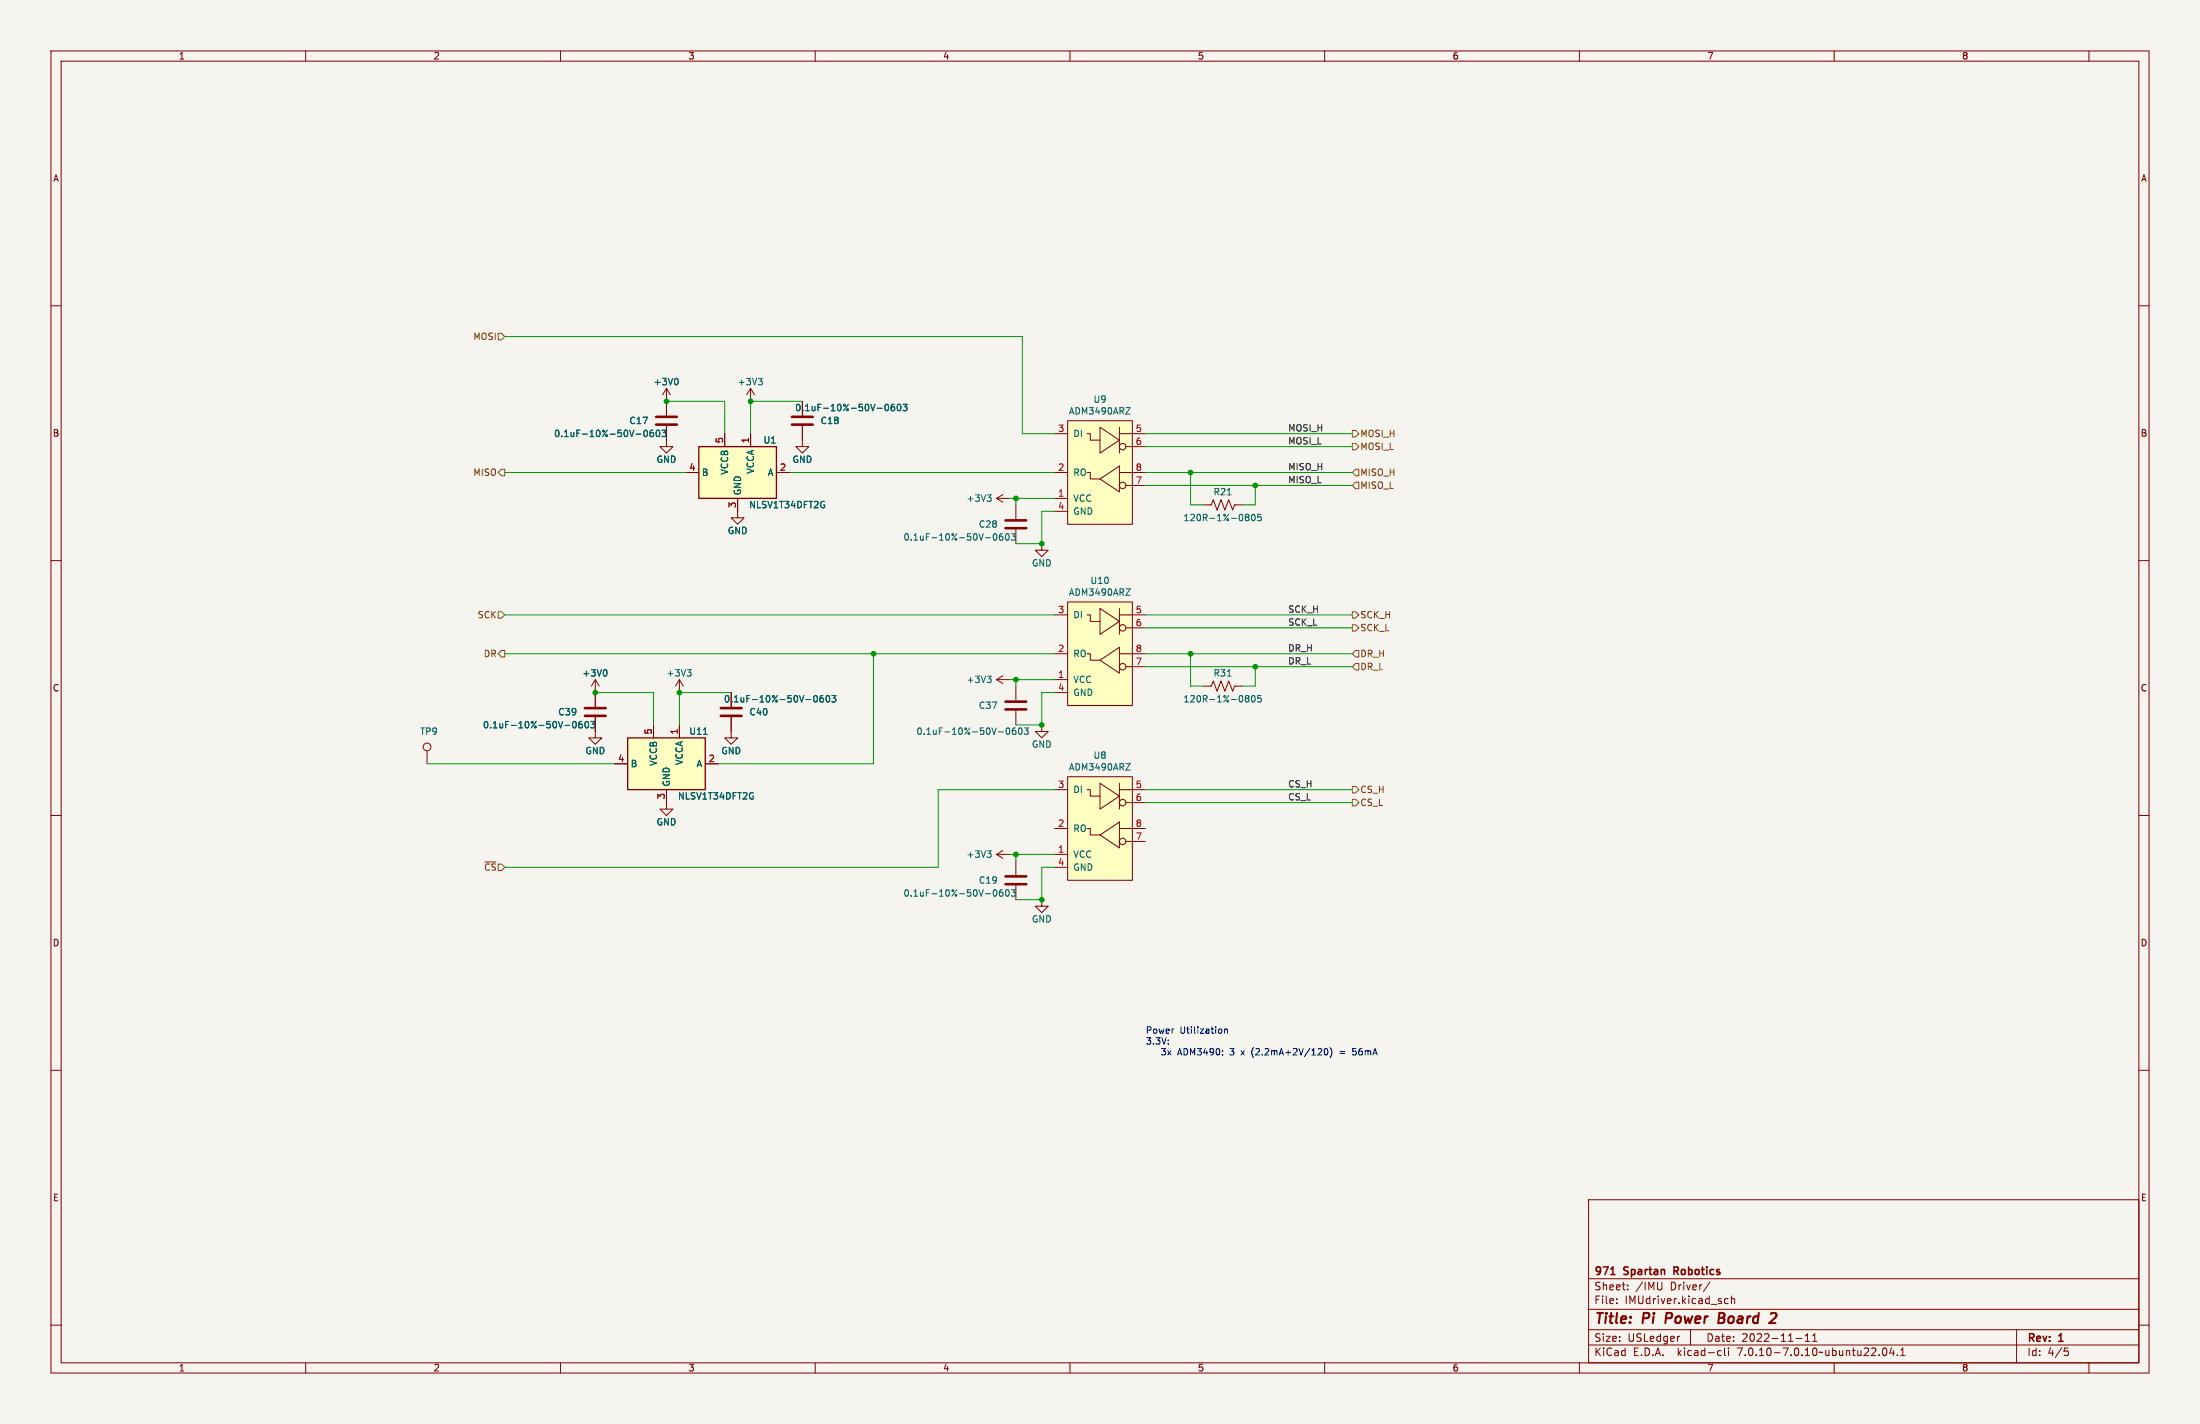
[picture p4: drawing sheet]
(kicad_sch (version 20230121) (generator eeschema)

 (paper "USLedger")

 (title_block
  (title "Pi Power Board 2")
  (date "2022-11-11")
  (rev "1")
  (company "971 Spartan Robotics"))

 (lib_symbols
  (symbol "Connector:TestPoint" (pin_numbers hide) (pin_names (offset 0.762) hide) (in_bom yes) (on_board yes)
   (property "Reference" "TP" (at 0 6.858 0) (effects (font (size 1.27 1.27))))
   (property "Value" "TestPoint" (at 0 5.08 0) (effects (font (size 1.27 1.27))))
   (property "Footprint" "" (at 5.08 0 0) (effects (font (size 1.27 1.27)) hide))
   (property "Datasheet" "~" (at 5.08 0 0) (effects (font (size 1.27 1.27)) hide))
   (symbol "TestPoint_0_1"
    (circle (center 0 3.302) (radius 0.762) (stroke (width 0) (type default)) (fill (type none))))
   (symbol "TestPoint_1_1"
    (pin passive line (at 0 0 90) (length 2.54) (name "1" (effects (font (size 1.27 1.27)))) (number "1" (effects (font (size 1.27 1.27)))))))
  (symbol "Device:C" (pin_numbers hide) (pin_names (offset 0.254)) (in_bom yes) (on_board yes)
   (property "Reference" "C" (at 0.635 2.54 0) (effects (font (size 1.27 1.27)) (justify left)))
   (property "Value" "C" (at 0.635 -2.54 0) (effects (font (size 1.27 1.27)) (justify left)))
   (property "Footprint" "" (at 0.9652 -3.81 0) (effects (font (size 1.27 1.27)) hide))
   (property "Datasheet" "~" (at 0 0 0) (effects (font (size 1.27 1.27)) hide))
   (symbol "C_0_1"
    (polyline (pts (xy -2.032 -0.762) (xy 2.032 -0.762)) (stroke (width 0.508) (type default)) (fill (type none)))
    (polyline (pts (xy -2.032 0.762) (xy 2.032 0.762)) (stroke (width 0.508) (type default)) (fill (type none))))
   (symbol "C_1_1"
    (pin passive line (at 0 3.81 270) (length 2.794) (name "~" (effects (font (size 1.27 1.27)))) (number "1" (effects (font (size 1.27 1.27)))))
    (pin passive line (at 0 -3.81 90) (length 2.794) (name "~" (effects (font (size 1.27 1.27)))) (number "2" (effects (font (size 1.27 1.27)))))))
  (symbol "Device:R_US" (pin_numbers hide) (pin_names (offset 0)) (in_bom yes) (on_board yes)
   (property "Reference" "R" (at 2.54 0 90) (effects (font (size 1.27 1.27))))
   (property "Value" "R_US" (at -2.54 0 90) (effects (font (size 1.27 1.27))))
   (property "Footprint" "" (at 1.016 -0.254 90) (effects (font (size 1.27 1.27)) hide))
   (property "Datasheet" "~" (at 0 0 0) (effects (font (size 1.27 1.27)) hide))
   (symbol "R_US_0_1"
    (polyline (pts (xy 0 -2.286) (xy 0 -2.54)) (stroke (width 0) (type default)) (fill (type none)))
    (polyline (pts (xy 0 2.286) (xy 0 2.54)) (stroke (width 0) (type default)) (fill (type none)))
    (polyline (pts (xy 0 -0.762) (xy 1.016 -1.143) (xy 0 -1.524) (xy -1.016 -1.905) (xy 0 -2.286)) (stroke (width 0) (type default)) (fill (type none)))
    (polyline (pts (xy 0 0.762) (xy 1.016 0.381) (xy 0 0) (xy -1.016 -0.381) (xy 0 -0.762)) (stroke (width 0) (type default)) (fill (type none)))
    (polyline (pts (xy 0 2.286) (xy 1.016 1.905) (xy 0 1.524) (xy -1.016 1.143) (xy 0 0.762)) (stroke (width 0) (type default)) (fill (type none))))
   (symbol "R_US_1_1"
    (pin passive line (at 0 3.81 270) (length 1.27) (name "~" (effects (font (size 1.27 1.27)))) (number "1" (effects (font (size 1.27 1.27)))))
    (pin passive line (at 0 -3.81 90) (length 1.27) (name "~" (effects (font (size 1.27 1.27)))) (number "2" (effects (font (size 1.27 1.27)))))))
  (symbol "Logic_LevelTranslator:SN74AUP1T34DCK" (in_bom yes) (on_board yes)
   (property "Reference" "U" (at -6.35 6.35 0) (effects (font (size 1.27 1.27))))
   (property "Value" "SN74AUP1T34DCK" (at 11.43 6.35 0) (effects (font (size 1.27 1.27))))
   (property "Footprint" "Package_TO_SOT_SMD:SOT-353_SC-70-5" (at 0 -17.78 0) (effects (font (size 1.27 1.27)) hide))
   (property "Datasheet" "http://www.ti.com/lit/ds/symlink/sn74aup1t34.pdf" (at 0 -15.24 0) (effects (font (size 1.27 1.27)) hide))
   (symbol "SN74AUP1T34DCK_0_1"
    (rectangle (start -7.62 -5.08) (end 7.62 5.08) (stroke (width 0.254) (type default)) (fill (type background)))
    (pin power_in line (at -2.54 7.62 270) (length 2.54) (name "VCCA" (effects (font (size 1.27 1.27)))) (number "1" (effects (font (size 1.27 1.27)))))
    (pin input line (at -10.16 0 0) (length 2.54) (name "A" (effects (font (size 1.27 1.27)))) (number "2" (effects (font (size 1.27 1.27)))))
    (pin power_in line (at 0 -7.62 90) (length 2.54) (name "GND" (effects (font (size 1.27 1.27)))) (number "3" (effects (font (size 1.27 1.27)))))
    (pin output line (at 10.16 0 180) (length 2.54) (name "B" (effects (font (size 1.27 1.27)))) (number "4" (effects (font (size 1.27 1.27)))))
    (pin power_in line (at 2.54 7.62 270) (length 2.54) (name "VCCB" (effects (font (size 1.27 1.27)))) (number "5" (effects (font (size 1.27 1.27)))))))
  (symbol "RspPiPicoIMU:ADM3490ARZ" (pin_names (offset 1.016)) (in_bom yes) (on_board yes)
   (property "Reference" "U" (at 1.27 1.27 0) (effects (font (size 1.27 1.27))))
   (property "Value" "ADM3490ARZ" (at 6.35 -21.59 0) (effects (font (size 1.27 1.27))))
   (property "Footprint" "" (at 0 0 0) (effects (font (size 1.27 1.27)) hide))
   (property "Datasheet" "https://www.analog.com/media/en/technical-documentation/data-sheets/ADM3483_3485_3488_3490_3491.pdf" (at 0 0 0) (effects (font (size 1.27 1.27)) hide))
   (symbol "ADM3490ARZ_0_1"
    (polyline (pts (xy 10.16 -10.16) (xy 12.7 -10.16)) (stroke (width 0) (type default)) (fill (type none)))
    (polyline (pts (xy 10.16 -1.27) (xy 10.16 -6.35)) (stroke (width 0) (type default)) (fill (type none)))
    (polyline (pts (xy 11.43 -12.7) (xy 12.7 -12.7)) (stroke (width 0) (type default)) (fill (type none)))
    (polyline (pts (xy 11.43 -5.08) (xy 12.7 -5.08)) (stroke (width 0) (type default)) (fill (type none)))
    (polyline (pts (xy 12.7 -2.54) (xy 10.16 -2.54)) (stroke (width 0) (type default)) (fill (type none)))
    (polyline (pts (xy 3.81 -2.54) (xy 4.445 -2.54) (xy 4.445 -3.81) (xy 6.35 -3.81)) (stroke (width 0) (type default)) (fill (type none)))
    (polyline (pts (xy 6.35 -11.43) (xy 4.445 -11.43) (xy 4.445 -10.16) (xy 3.81 -10.16)) (stroke (width 0) (type default)) (fill (type none)))
    (polyline (pts (xy 10.16 -8.89) (xy 10.16 -13.97) (xy 6.35 -11.43) (xy 10.16 -8.89)) (stroke (width 0) (type default)) (fill (type none)))
    (polyline (pts (xy 10.16 -3.81) (xy 6.35 -1.27) (xy 6.35 -6.35) (xy 10.16 -3.81)) (stroke (width 0) (type default)) (fill (type none)))
    (rectangle (start 0 0) (end 12.7 -20.32) (stroke (width 0) (type default)) (fill (type background)))
    (circle (center 10.795 -12.7) (radius 0.635) (stroke (width 0) (type default)) (fill (type none)))
    (circle (center 10.795 -5.08) (radius 0.635) (stroke (width 0) (type default)) (fill (type none))))
   (symbol "ADM3490ARZ_1_1"
    (pin power_in line (at -2.54 -15.24 0) (length 2.54) (name "VCC" (effects (font (size 1.27 1.27)))) (number "1" (effects (font (size 1.27 1.27)))))
    (pin output line (at -2.54 -10.16 0) (length 2.54) (name "RO" (effects (font (size 1.27 1.27)))) (number "2" (effects (font (size 1.27 1.27)))))
    (pin input line (at -2.54 -2.54 0) (length 2.54) (name "DI" (effects (font (size 1.27 1.27)))) (number "3" (effects (font (size 1.27 1.27)))))
    (pin passive line (at -2.54 -17.78 0) (length 2.54) (name "GND" (effects (font (size 1.27 1.27)))) (number "4" (effects (font (size 1.27 1.27)))))
    (pin output line (at 15.24 -2.54 180) (length 2.54) (name "~" (effects (font (size 1.27 1.27)))) (number "5" (effects (font (size 1.27 1.27)))))
    (pin output line (at 15.24 -5.08 180) (length 2.54) (name "~" (effects (font (size 1.27 1.27)))) (number "6" (effects (font (size 1.27 1.27)))))
    (pin input line (at 15.24 -12.7 180) (length 2.54) (name "~" (effects (font (size 1.27 1.27)))) (number "7" (effects (font (size 1.27 1.27)))))
    (pin input line (at 15.24 -10.16 180) (length 2.54) (name "~" (effects (font (size 1.27 1.27)))) (number "8" (effects (font (size 1.27 1.27)))))))
  (symbol "power:+3V0" (power) (pin_names (offset 0)) (in_bom yes) (on_board yes)
   (property "Reference" "#PWR" (at 0 -3.81 0) (effects (font (size 1.27 1.27)) hide))
   (property "Value" "+3V0" (at 0 3.556 0) (effects (font (size 1.27 1.27))))
   (property "Footprint" "" (at 0 0 0) (effects (font (size 1.27 1.27)) hide))
   (property "Datasheet" "" (at 0 0 0) (effects (font (size 1.27 1.27)) hide))
   (symbol "+3V0_0_1"
    (polyline (pts (xy -0.762 1.27) (xy 0 2.54)) (stroke (width 0) (type default)) (fill (type none)))
    (polyline (pts (xy 0 0) (xy 0 2.54)) (stroke (width 0) (type default)) (fill (type none)))
    (polyline (pts (xy 0 2.54) (xy 0.762 1.27)) (stroke (width 0) (type default)) (fill (type none))))
   (symbol "+3V0_1_1"
    (pin power_in line (at 0 0 90) (length 0) hide (name "+3V0" (effects (font (size 1.27 1.27)))) (number "1" (effects (font (size 1.27 1.27)))))))
  (symbol "power:+3V3" (power) (pin_names (offset 0)) (in_bom yes) (on_board yes)
   (property "Reference" "#PWR" (at 0 -3.81 0) (effects (font (size 1.27 1.27)) hide))
   (property "Value" "+3V3" (at 0 3.556 0) (effects (font (size 1.27 1.27))))
   (property "Footprint" "" (at 0 0 0) (effects (font (size 1.27 1.27)) hide))
   (property "Datasheet" "" (at 0 0 0) (effects (font (size 1.27 1.27)) hide))
   (symbol "+3V3_0_1"
    (polyline (pts (xy -0.762 1.27) (xy 0 2.54)) (stroke (width 0) (type default)) (fill (type none)))
    (polyline (pts (xy 0 0) (xy 0 2.54)) (stroke (width 0) (type default)) (fill (type none)))
    (polyline (pts (xy 0 2.54) (xy 0.762 1.27)) (stroke (width 0) (type default)) (fill (type none))))
   (symbol "+3V3_1_1"
    (pin power_in line (at 0 0 90) (length 0) hide (name "+3V3" (effects (font (size 1.27 1.27)))) (number "1" (effects (font (size 1.27 1.27)))))))
  (symbol "power:GND" (power) (pin_names (offset 0)) (in_bom yes) (on_board yes)
   (property "Reference" "#PWR" (at 0 -6.35 0) (effects (font (size 1.27 1.27)) hide))
   (property "Value" "GND" (at 0 -3.81 0) (effects (font (size 1.27 1.27))))
   (property "Footprint" "" (at 0 0 0) (effects (font (size 1.27 1.27)) hide))
   (property "Datasheet" "" (at 0 0 0) (effects (font (size 1.27 1.27)) hide))
   (symbol "GND_0_1"
    (polyline (pts (xy 0 0) (xy 0 -1.27) (xy 1.27 -1.27) (xy 0 -2.54) (xy -1.27 -1.27) (xy 0 -1.27)) (stroke (width 0) (type default)) (fill (type none))))
   (symbol "GND_1_1"
    (pin power_in line (at 0 0 270) (length 0) hide (name "GND" (effects (font (size 1.27 1.27)))) (number "1" (effects (font (size 1.27 1.27))))))))

 (junction (at 204.47 176.53) (diameter 0) (color 0 0 0 0))
 (junction (at 116.84 135.89) (diameter 0) (color 0 0 0 0))
 (junction (at 133.35 135.89) (diameter 0) (color 0 0 0 0))
 (junction (at 171.45 128.27) (diameter 0) (color 0 0 0 0))
 (junction (at 246.38 130.81) (diameter 0) (color 0 0 0 0))
 (junction (at 147.32 78.74) (diameter 0) (color 0 0 0 0))
 (junction (at 204.47 106.68) (diameter 0) (color 0 0 0 0))
 (junction (at 233.68 92.71) (diameter 0) (color 0 0 0 0))
 (junction (at 130.81 78.74) (diameter 0) (color 0 0 0 0))
 (junction (at 233.68 128.27) (diameter 0) (color 0 0 0 0))
 (junction (at 199.39 167.64) (diameter 0) (color 0 0 0 0))
 (junction (at 204.47 142.24) (diameter 0) (color 0 0 0 0))
 (junction (at 246.38 95.25) (diameter 0) (color 0 0 0 0))
 (junction (at 199.39 133.35) (diameter 0) (color 0 0 0 0))
 (junction (at 199.39 97.79) (diameter 0) (color 0 0 0 0))

 (wire (pts (xy 128.27 135.89) (xy 128.27 142.24)) (stroke (width 0) (type default)))
 (wire (pts (xy 116.84 135.89) (xy 128.27 135.89)) (stroke (width 0) (type default)))
 (wire (pts (xy 83.82 149.86) (xy 120.65 149.86)) (stroke (width 0) (type default)))
 (wire (pts (xy 246.38 99.06) (xy 246.38 95.25)) (stroke (width 0) (type default)))
 (wire (pts (xy 198.12 133.35) (xy 199.39 133.35)) (stroke (width 0) (type default)))
 (wire (pts (xy 246.38 95.25) (xy 265.43 95.25)) (stroke (width 0) (type default)))
 (wire (pts (xy 199.39 133.35) (xy 199.39 134.62)) (stroke (width 0) (type default)))
 (wire (pts (xy 224.79 87.63) (xy 265.43 87.63)) (stroke (width 0) (type default)))
 (wire (pts (xy 236.22 134.62) (xy 233.68 134.62)) (stroke (width 0) (type default)))
 (wire (pts (xy 157.48 78.74) (xy 147.32 78.74)) (stroke (width 0) (type default)))
 (wire (pts (xy 199.39 133.35) (xy 207.01 133.35)) (stroke (width 0) (type default)))
 (wire (pts (xy 198.12 97.79) (xy 199.39 97.79)) (stroke (width 0) (type default)))
 (wire (pts (xy 204.47 176.53) (xy 199.39 176.53)) (stroke (width 0) (type default)))
 (wire (pts (xy 243.84 134.62) (xy 246.38 134.62)) (stroke (width 0) (type default)))
 (wire (pts (xy 99.06 170.18) (xy 184.15 170.18)) (stroke (width 0) (type default)))
 (wire (pts (xy 204.47 142.24) (xy 199.39 142.24)) (stroke (width 0) (type default)))
 (wire (pts (xy 143.51 135.89) (xy 133.35 135.89)) (stroke (width 0) (type default)))
 (wire (pts (xy 207.01 100.33) (xy 204.47 100.33)) (stroke (width 0) (type default)))
 (wire (pts (xy 130.81 78.74) (xy 142.24 78.74)) (stroke (width 0) (type default)))
 (wire (pts (xy 224.79 123.19) (xy 265.43 123.19)) (stroke (width 0) (type default)))
 (wire (pts (xy 142.24 78.74) (xy 142.24 85.09)) (stroke (width 0) (type default)))
 (wire (pts (xy 233.68 92.71) (xy 265.43 92.71)) (stroke (width 0) (type default)))
 (wire (pts (xy 99.06 120.65) (xy 207.01 120.65)) (stroke (width 0) (type default)))
 (wire (pts (xy 99.06 66.04) (xy 200.66 66.04)) (stroke (width 0) (type default)))
 (wire (pts (xy 204.47 135.89) (xy 204.47 142.24)) (stroke (width 0) (type default)))
 (wire (pts (xy 233.68 92.71) (xy 233.68 99.06)) (stroke (width 0) (type default)))
 (wire (pts (xy 224.79 154.94) (xy 265.43 154.94)) (stroke (width 0) (type default)))
 (wire (pts (xy 133.35 135.89) (xy 133.35 142.24)) (stroke (width 0) (type default)))
 (wire (pts (xy 184.15 170.18) (xy 184.15 154.94)) (stroke (width 0) (type default)))
 (wire (pts (xy 224.79 130.81) (xy 246.38 130.81)) (stroke (width 0) (type default)))
 (wire (pts (xy 233.68 128.27) (xy 265.43 128.27)) (stroke (width 0) (type default)))
 (wire (pts (xy 246.38 130.81) (xy 246.38 134.62)) (stroke (width 0) (type default)))
 (wire (pts (xy 199.39 97.79) (xy 199.39 99.06)) (stroke (width 0) (type default)))
 (wire (pts (xy 207.01 170.18) (xy 204.47 170.18)) (stroke (width 0) (type default)))
 (wire (pts (xy 171.45 149.86) (xy 171.45 128.27)) (stroke (width 0) (type default)))
 (wire (pts (xy 224.79 85.09) (xy 265.43 85.09)) (stroke (width 0) (type default)))
 (wire (pts (xy 204.47 100.33) (xy 204.47 106.68)) (stroke (width 0) (type default)))
 (wire (pts (xy 200.66 85.09) (xy 207.01 85.09)) (stroke (width 0) (type default)))
 (wire (pts (xy 204.47 106.68) (xy 199.39 106.68)) (stroke (width 0) (type default)))
 (wire (pts (xy 199.39 167.64) (xy 199.39 168.91)) (stroke (width 0) (type default)))
 (wire (pts (xy 224.79 92.71) (xy 233.68 92.71)) (stroke (width 0) (type default)))
 (wire (pts (xy 233.68 134.62) (xy 233.68 128.27)) (stroke (width 0) (type default)))
 (wire (pts (xy 200.66 66.04) (xy 200.66 85.09)) (stroke (width 0) (type default)))
 (wire (pts (xy 171.45 128.27) (xy 207.01 128.27)) (stroke (width 0) (type default)))
 (wire (pts (xy 236.22 99.06) (xy 233.68 99.06)) (stroke (width 0) (type default)))
 (wire (pts (xy 154.94 92.71) (xy 207.01 92.71)) (stroke (width 0) (type default)))
 (wire (pts (xy 199.39 167.64) (xy 207.01 167.64)) (stroke (width 0) (type default)))
 (wire (pts (xy 140.97 149.86) (xy 171.45 149.86)) (stroke (width 0) (type default)))
 (wire (pts (xy 99.06 128.27) (xy 171.45 128.27)) (stroke (width 0) (type default)))
 (wire (pts (xy 224.79 120.65) (xy 265.43 120.65)) (stroke (width 0) (type default)))
 (wire (pts (xy 224.79 128.27) (xy 233.68 128.27)) (stroke (width 0) (type default)))
 (wire (pts (xy 243.84 99.06) (xy 246.38 99.06)) (stroke (width 0) (type default)))
 (wire (pts (xy 224.79 95.25) (xy 246.38 95.25)) (stroke (width 0) (type default)))
 (wire (pts (xy 99.06 92.71) (xy 134.62 92.71)) (stroke (width 0) (type default)))
 (wire (pts (xy 207.01 135.89) (xy 204.47 135.89)) (stroke (width 0) (type default)))
 (wire (pts (xy 246.38 130.81) (xy 265.43 130.81)) (stroke (width 0) (type default)))
 (wire (pts (xy 224.79 157.48) (xy 265.43 157.48)) (stroke (width 0) (type default)))
 (wire (pts (xy 198.12 167.64) (xy 199.39 167.64)) (stroke (width 0) (type default)))
 (wire (pts (xy 204.47 170.18) (xy 204.47 176.53)) (stroke (width 0) (type default)))
 (wire (pts (xy 199.39 97.79) (xy 207.01 97.79)) (stroke (width 0) (type default)))
 (wire (pts (xy 147.32 78.74) (xy 147.32 85.09)) (stroke (width 0) (type default)))
 (wire (pts (xy 184.15 154.94) (xy 207.01 154.94)) (stroke (width 0) (type default)))

 (text "Power Utilization\n3.3V:\n   3x ADM3490: 3 x (2.2mA+2V/120) = 56mA\n\n" (at 224.79 209.55 0) (effects (font (size 1.27 1.27)) (justify left bottom)))

 (label "DR_L" (at 252.73 130.81 0) (fields_autoplaced) (effects (font (size 1.27 1.27)) (justify left bottom)))
 (label "CS_L" (at 252.73 157.48 0) (fields_autoplaced) (effects (font (size 1.27 1.27)) (justify left bottom)))
 (label "MOSI_H" (at 252.73 85.09 0) (fields_autoplaced) (effects (font (size 1.27 1.27)) (justify left bottom)))
 (label "SCK_L" (at 252.73 123.19 0) (fields_autoplaced) (effects (font (size 1.27 1.27)) (justify left bottom)))
 (label "MISO_H" (at 252.73 92.71 0) (fields_autoplaced) (effects (font (size 1.27 1.27)) (justify left bottom)))
 (label "MISO_L" (at 252.73 95.25 0) (fields_autoplaced) (effects (font (size 1.27 1.27)) (justify left bottom)))
 (label "SCK_H" (at 252.73 120.65 0) (fields_autoplaced) (effects (font (size 1.27 1.27)) (justify left bottom)))
 (label "CS_H" (at 252.73 154.94 0) (fields_autoplaced) (effects (font (size 1.27 1.27)) (justify left bottom)))
 (label "DR_H" (at 252.73 128.27 0) (fields_autoplaced) (effects (font (size 1.27 1.27)) (justify left bottom)))
 (label "MOSI_L" (at 252.73 87.63 0) (fields_autoplaced) (effects (font (size 1.27 1.27)) (justify left bottom)))

 (hierarchical_label "CS_L" (shape output) (at 265.43 157.48 0) (fields_autoplaced) (effects (font (size 1.27 1.27)) (justify left)))
 (hierarchical_label "MISO" (shape output) (at 99.06 92.71 180) (fields_autoplaced) (effects (font (size 1.27 1.27)) (justify right)))
 (hierarchical_label "MOSI_L" (shape output) (at 265.43 87.63 0) (fields_autoplaced) (effects (font (size 1.27 1.27)) (justify left)))
 (hierarchical_label "CS_H" (shape output) (at 265.43 154.94 0) (fields_autoplaced) (effects (font (size 1.27 1.27)) (justify left)))
 (hierarchical_label "DR_H" (shape input) (at 265.43 128.27 0) (fields_autoplaced) (effects (font (size 1.27 1.27)) (justify left)))
 (hierarchical_label "SCK_H" (shape output) (at 265.43 120.65 0) (fields_autoplaced) (effects (font (size 1.27 1.27)) (justify left)))
 (hierarchical_label "SCK_L" (shape output) (at 265.43 123.19 0) (fields_autoplaced) (effects (font (size 1.27 1.27)) (justify left)))
 (hierarchical_label "SCK" (shape input) (at 99.06 120.65 180) (fields_autoplaced) (effects (font (size 1.27 1.27)) (justify right)))
 (hierarchical_label "MISO_H" (shape input) (at 265.43 92.71 0) (fields_autoplaced) (effects (font (size 1.27 1.27)) (justify left)))
 (hierarchical_label "DR" (shape output) (at 99.06 128.27 180) (fields_autoplaced) (effects (font (size 1.27 1.27)) (justify right)))
 (hierarchical_label "MOSI" (shape input) (at 99.06 66.04 180) (fields_autoplaced) (effects (font (size 1.27 1.27)) (justify right)))
 (hierarchical_label "~{CS}" (shape input) (at 99.06 170.18 180) (fields_autoplaced) (effects (font (size 1.27 1.27)) (justify right)))
 (hierarchical_label "MOSI_H" (shape output) (at 265.43 85.09 0) (fields_autoplaced) (effects (font (size 1.27 1.27)) (justify left)))
 (hierarchical_label "MISO_L" (shape input) (at 265.43 95.25 0) (fields_autoplaced) (effects (font (size 1.27 1.27)) (justify left)))
 (hierarchical_label "DR_L" (shape input) (at 265.43 130.81 0) (fields_autoplaced) (effects (font (size 1.27 1.27)) (justify left)))

 (symbol (lib_id "power:GND") (at 157.48 86.36 0) (unit 1) (in_bom yes) (on_board yes) (dnp no)
  (property "Reference" "#PWR047" (at 157.48 92.71 0) (effects (font (size 1.27 1.27)) hide))
  (property "Value" "GND" (at 157.48 90.17 0) (effects (font (size 1.27 1.27))))
  (property "Footprint" "" (at 157.48 86.36 0) (effects (font (size 1.27 1.27)) hide))
  (property "Datasheet" "" (at 157.48 86.36 0) (effects (font (size 1.27 1.27)) hide)) (pin "1"))

 (symbol (lib_id "RspPiPicoIMU:ADM3490ARZ") (at 209.55 82.55 0) (unit 1) (in_bom yes) (on_board yes) (dnp no)
  (property "Reference" "U9" (at 215.9 78.359 0) (effects (font (size 1.27 1.27))))
  (property "Value" "ADM3490ARZ" (at 215.9 80.6704 0) (effects (font (size 1.27 1.27))))
  (property "Footprint" "Package_SO:SO-8_3.9x4.9mm_P1.27mm" (at 209.55 82.55 0) (effects (font (size 1.27 1.27)) hide))
  (property "Datasheet" "https://www.analog.com/media/en/technical-documentation/data-sheets/ADM3483_3485_3488_3490_3491.pdf" (at 209.55 82.55 0) (effects (font (size 1.27 1.27)) hide))
  (property "P/N" "" (at 209.55 82.55 0) (effects (font (size 1.27 1.27)) hide))
  (property "MFG" "Analog Devices" (at 209.55 82.55 0) (effects (font (size 1.27 1.27)) hide))
  (property "MFG P/N" "ADM3490ARZ" (at 209.55 82.55 0) (effects (font (size 1.27 1.27)) hide)) (pin "1") (pin "2") (pin "3") (pin "4") (pin "5") (pin "6") (pin "7") (pin "8"))

 (symbol (lib_id "Device:R_US") (at 240.03 99.06 90) (unit 1) (in_bom yes) (on_board yes) (dnp no)
  (property "Reference" "R21" (at 240.03 96.52 90) (effects (font (size 1.27 1.27))))
  (property "Value" "120R-1%-0805" (at 240.03 101.6 90) (effects (font (size 1.27 1.27))))
  (property "Footprint" "Resistor_SMD:R_0805_2012Metric" (at 240.284 98.044 90) (effects (font (size 1.27 1.27)) hide))
  (property "Datasheet" "~" (at 240.03 99.06 0) (effects (font (size 1.27 1.27)) hide))
  (property "MFG" "Yageo" (at 240.03 99.06 0) (effects (font (size 1.27 1.27)) hide))
  (property "MFG P/N" "RMCF0805FT120R" (at 240.03 99.06 0) (effects (font (size 1.27 1.27)) hide)) (pin "1") (pin "2"))

 (symbol (lib_id "Connector:TestPoint") (at 83.82 149.86 0) (unit 1) (in_bom yes) (on_board yes) (dnp no)
  (property "Reference" "TP9" (at 82.55 143.51 0) (effects (font (size 1.27 1.27)) (justify left)))
  (property "Value" "+3.3V" (at 85.09 146.05 0) (effects (font (size 1.27 1.27)) (justify left) hide))
  (property "Footprint" "TestPoint:TestPoint_Keystone_5000-5004_Miniature" (at 88.9 149.86 0) (effects (font (size 1.27 1.27)) hide))
  (property "Datasheet" "https://www.keyelco.com/userAssets/file/M65p56.pdf" (at 88.9 149.86 0) (effects (font (size 1.27 1.27)) hide))
  (property "MFG" "Keystone Electronics" (at 83.82 149.86 0) (effects (font (size 1.27 1.27)) hide))
  (property "MFG P/N" "5002" (at 83.82 149.86 0) (effects (font (size 1.27 1.27)) hide)) (pin "1"))

 (symbol (lib_id "power:GND") (at 204.47 142.24 0) (unit 1) (in_bom yes) (on_board yes) (dnp no)
  (property "Reference" "#PWR053" (at 204.47 148.59 0) (effects (font (size 1.27 1.27)) hide))
  (property "Value" "GND" (at 204.47 146.05 0) (effects (font (size 1.27 1.27))))
  (property "Footprint" "" (at 204.47 142.24 0) (effects (font (size 1.27 1.27)) hide))
  (property "Datasheet" "" (at 204.47 142.24 0) (effects (font (size 1.27 1.27)) hide)) (pin "1"))

 (symbol (lib_id "power:+3V3") (at 147.32 78.74 0) (unit 1) (in_bom yes) (on_board yes) (dnp no)
  (property "Reference" "#PWR045" (at 147.32 82.55 0) (effects (font (size 1.27 1.27)) hide))
  (property "Value" "+3V3" (at 147.32 74.93 0) (effects (font (size 1.27 1.27))))
  (property "Footprint" "" (at 147.32 78.74 0) (effects (font (size 1.27 1.27)) hide))
  (property "Datasheet" "" (at 147.32 78.74 0) (effects (font (size 1.27 1.27)) hide)) (pin "1"))

 (symbol (lib_id "Device:C") (at 143.51 139.7 0) (mirror y) (unit 1) (in_bom yes) (on_board yes) (dnp no)
  (property "Reference" "C40" (at 147.32 139.7 0) (effects (font (size 1.27 1.27)) (justify right)))
  (property "Value" "0.1uF-10%-50V-0603" (at 144.78 137.16 0) (effects (font (size 1.27 1.27)) (justify right)))
  (property "Footprint" "Capacitor_SMD:C_0603_1608Metric" (at 142.5448 143.51 0) (effects (font (size 1.27 1.27)) hide))
  (property "Datasheet" "~" (at 143.51 139.7 0) (effects (font (size 1.27 1.27)) hide))
  (property "MFG" "Samsung Electro-Mechanics" (at 143.51 139.7 0) (effects (font (size 1.27 1.27)) hide))
  (property "MFG P/N" "CL10B104KB8NNNC" (at 143.51 139.7 0) (effects (font (size 1.27 1.27)) hide)) (pin "1") (pin "2"))

 (symbol (lib_id "RspPiPicoIMU:ADM3490ARZ") (at 209.55 118.11 0) (unit 1) (in_bom yes) (on_board yes) (dnp no)
  (property "Reference" "U10" (at 215.9 113.919 0) (effects (font (size 1.27 1.27))))
  (property "Value" "ADM3490ARZ" (at 215.9 116.2304 0) (effects (font (size 1.27 1.27))))
  (property "Footprint" "Package_SO:SO-8_3.9x4.9mm_P1.27mm" (at 209.55 118.11 0) (effects (font (size 1.27 1.27)) hide))
  (property "Datasheet" "https://www.analog.com/media/en/technical-documentation/data-sheets/ADM3483_3485_3488_3490_3491.pdf" (at 209.55 118.11 0) (effects (font (size 1.27 1.27)) hide))
  (property "P/N" "" (at 209.55 118.11 0) (effects (font (size 1.27 1.27)) hide))
  (property "MFG" "Analog Devices" (at 209.55 118.11 0) (effects (font (size 1.27 1.27)) hide))
  (property "MFG P/N" "ADM3490ARZ" (at 209.55 118.11 0) (effects (font (size 1.27 1.27)) hide)) (pin "1") (pin "2") (pin "3") (pin "4") (pin "5") (pin "6") (pin "7") (pin "8"))

 (symbol (lib_id "Device:C") (at 199.39 172.72 0) (unit 1) (in_bom yes) (on_board yes) (dnp no)
  (property "Reference" "C19" (at 195.58 172.72 0) (effects (font (size 1.27 1.27)) (justify right)))
  (property "Value" "0.1uF-10%-50V-0603" (at 196.85 175.26 0) (effects (font (size 1.27 1.27)) (justify right)))
  (property "Footprint" "Capacitor_SMD:C_0603_1608Metric" (at 200.3552 176.53 0) (effects (font (size 1.27 1.27)) hide))
  (property "Datasheet" "~" (at 199.39 172.72 0) (effects (font (size 1.27 1.27)) hide))
  (property "MFG" "Samsung Electro-Mechanics" (at 199.39 172.72 0) (effects (font (size 1.27 1.27)) hide))
  (property "MFG P/N" "CL10B104KB8NNNC" (at 199.39 172.72 0) (effects (font (size 1.27 1.27)) hide)) (pin "1") (pin "2"))

 (symbol (lib_id "power:GND") (at 144.78 100.33 0) (unit 1) (in_bom yes) (on_board yes) (dnp no)
  (property "Reference" "#PWR043" (at 144.78 106.68 0) (effects (font (size 1.27 1.27)) hide))
  (property "Value" "GND" (at 144.78 104.14 0) (effects (font (size 1.27 1.27))))
  (property "Footprint" "" (at 144.78 100.33 0) (effects (font (size 1.27 1.27)) hide))
  (property "Datasheet" "" (at 144.78 100.33 0) (effects (font (size 1.27 1.27)) hide)) (pin "1"))

 (symbol (lib_id "Device:C") (at 199.39 138.43 0) (unit 1) (in_bom yes) (on_board yes) (dnp no)
  (property "Reference" "C37" (at 195.58 138.43 0) (effects (font (size 1.27 1.27)) (justify right)))
  (property "Value" "0.1uF-10%-50V-0603" (at 199.39 143.51 0) (effects (font (size 1.27 1.27)) (justify right)))
  (property "Footprint" "Capacitor_SMD:C_0603_1608Metric" (at 200.3552 142.24 0) (effects (font (size 1.27 1.27)) hide))
  (property "Datasheet" "~" (at 199.39 138.43 0) (effects (font (size 1.27 1.27)) hide))
  (property "MFG" "Samsung Electro-Mechanics" (at 199.39 138.43 0) (effects (font (size 1.27 1.27)) hide))
  (property "MFG P/N" "CL10B104KB8NNNC" (at 199.39 138.43 0) (effects (font (size 1.27 1.27)) hide)) (pin "1") (pin "2"))

 (symbol (lib_id "power:GND") (at 143.51 143.51 0) (unit 1) (in_bom yes) (on_board yes) (dnp no)
  (property "Reference" "#PWR064" (at 143.51 149.86 0) (effects (font (size 1.27 1.27)) hide))
  (property "Value" "GND" (at 143.51 147.32 0) (effects (font (size 1.27 1.27))))
  (property "Footprint" "" (at 143.51 143.51 0) (effects (font (size 1.27 1.27)) hide))
  (property "Datasheet" "" (at 143.51 143.51 0) (effects (font (size 1.27 1.27)) hide)) (pin "1"))

 (symbol (lib_id "power:+3V3") (at 133.35 135.89 0) (unit 1) (in_bom yes) (on_board yes) (dnp no)
  (property "Reference" "#PWR048" (at 133.35 139.7 0) (effects (font (size 1.27 1.27)) hide))
  (property "Value" "+3V3" (at 133.35 132.08 0) (effects (font (size 1.27 1.27))))
  (property "Footprint" "" (at 133.35 135.89 0) (effects (font (size 1.27 1.27)) hide))
  (property "Datasheet" "" (at 133.35 135.89 0) (effects (font (size 1.27 1.27)) hide)) (pin "1"))

 (symbol (lib_id "power:GND") (at 204.47 176.53 0) (unit 1) (in_bom yes) (on_board yes) (dnp no)
  (property "Reference" "#PWR054" (at 204.47 182.88 0) (effects (font (size 1.27 1.27)) hide))
  (property "Value" "GND" (at 204.47 180.34 0) (effects (font (size 1.27 1.27))))
  (property "Footprint" "" (at 204.47 176.53 0) (effects (font (size 1.27 1.27)) hide))
  (property "Datasheet" "" (at 204.47 176.53 0) (effects (font (size 1.27 1.27)) hide)) (pin "1"))

 (symbol (lib_id "power:GND") (at 130.81 157.48 0) (unit 1) (in_bom yes) (on_board yes) (dnp no)
  (property "Reference" "#PWR046" (at 130.81 163.83 0) (effects (font (size 1.27 1.27)) hide))
  (property "Value" "GND" (at 130.81 161.29 0) (effects (font (size 1.27 1.27))))
  (property "Footprint" "" (at 130.81 157.48 0) (effects (font (size 1.27 1.27)) hide))
  (property "Datasheet" "" (at 130.81 157.48 0) (effects (font (size 1.27 1.27)) hide)) (pin "1"))

 (symbol (lib_id "Device:C") (at 199.39 102.87 0) (unit 1) (in_bom yes) (on_board yes) (dnp no)
  (property "Reference" "C28" (at 195.58 102.87 0) (effects (font (size 1.27 1.27)) (justify right)))
  (property "Value" "0.1uF-10%-50V-0603" (at 196.85 105.41 0) (effects (font (size 1.27 1.27)) (justify right)))
  (property "Footprint" "Capacitor_SMD:C_0603_1608Metric" (at 200.3552 106.68 0) (effects (font (size 1.27 1.27)) hide))
  (property "Datasheet" "~" (at 199.39 102.87 0) (effects (font (size 1.27 1.27)) hide))
  (property "MFG" "Samsung Electro-Mechanics" (at 199.39 102.87 0) (effects (font (size 1.27 1.27)) hide))
  (property "MFG P/N" "CL10B104KB8NNNC" (at 199.39 102.87 0) (effects (font (size 1.27 1.27)) hide)) (pin "1") (pin "2"))

 (symbol (lib_id "Logic_LevelTranslator:SN74AUP1T34DCK") (at 130.81 149.86 0) (mirror y) (unit 1) (in_bom yes) (on_board yes) (dnp no)
  (property "Reference" "U11" (at 137.16 143.51 0) (effects (font (size 1.27 1.27))))
  (property "Value" "NLSV1T34DFT2G" (at 133.35 156.21 0) (effects (font (size 1.27 1.27)) (justify right)))
  (property "Footprint" "Package_TO_SOT_SMD:SOT-353_SC-70-5" (at 130.81 167.64 0) (effects (font (size 1.27 1.27)) hide))
  (property "Datasheet" "https://www.onsemi.com/pdf/datasheet/nlsv1t34-d.pdf" (at 130.81 165.1 0) (effects (font (size 1.27 1.27)) hide))
  (property "MFG" "onsemi" (at 130.81 149.86 0) (effects (font (size 1.27 1.27)) hide))
  (property "MFG P/N" "NLSV1T34DFT2G" (at 130.81 149.86 0) (effects (font (size 1.27 1.27)) hide)) (pin "1") (pin "2") (pin "3") (pin "4") (pin "5"))

 (symbol (lib_id "Device:R_US") (at 240.03 134.62 90) (unit 1) (in_bom yes) (on_board yes) (dnp no)
  (property "Reference" "R31" (at 240.03 132.08 90) (effects (font (size 1.27 1.27))))
  (property "Value" "120R-1%-0805" (at 240.03 137.16 90) (effects (font (size 1.27 1.27))))
  (property "Footprint" "Resistor_SMD:R_0805_2012Metric" (at 240.284 133.604 90) (effects (font (size 1.27 1.27)) hide))
  (property "Datasheet" "~" (at 240.03 134.62 0) (effects (font (size 1.27 1.27)) hide))
  (property "MFG" "Yageo" (at 240.03 134.62 0) (effects (font (size 1.27 1.27)) hide))
  (property "MFG P/N" "RMCF0805FT120R" (at 240.03 134.62 0) (effects (font (size 1.27 1.27)) hide)) (pin "1") (pin "2"))

 (symbol (lib_id "Device:C") (at 157.48 82.55 0) (mirror y) (unit 1) (in_bom yes) (on_board yes) (dnp no)
  (property "Reference" "C18" (at 161.29 82.55 0) (effects (font (size 1.27 1.27)) (justify right)))
  (property "Value" "0.1uF-10%-50V-0603" (at 158.75 80.01 0) (effects (font (size 1.27 1.27)) (justify right)))
  (property "Footprint" "Capacitor_SMD:C_0603_1608Metric" (at 156.5148 86.36 0) (effects (font (size 1.27 1.27)) hide))
  (property "Datasheet" "~" (at 157.48 82.55 0) (effects (font (size 1.27 1.27)) hide))
  (property "MFG" "Samsung Electro-Mechanics" (at 157.48 82.55 0) (effects (font (size 1.27 1.27)) hide))
  (property "MFG P/N" "CL10B104KB8NNNC" (at 157.48 82.55 0) (effects (font (size 1.27 1.27)) hide)) (pin "1") (pin "2"))

 (symbol (lib_id "RspPiPicoIMU:ADM3490ARZ") (at 209.55 152.4 0) (unit 1) (in_bom yes) (on_board yes) (dnp no)
  (property "Reference" "U8" (at 215.9 148.209 0) (effects (font (size 1.27 1.27))))
  (property "Value" "ADM3490ARZ" (at 215.9 150.5204 0) (effects (font (size 1.27 1.27))))
  (property "Footprint" "Package_SO:SO-8_3.9x4.9mm_P1.27mm" (at 209.55 152.4 0) (effects (font (size 1.27 1.27)) hide))
  (property "Datasheet" "https://www.analog.com/media/en/technical-documentation/data-sheets/ADM3483_3485_3488_3490_3491.pdf" (at 209.55 152.4 0) (effects (font (size 1.27 1.27)) hide))
  (property "P/N" "" (at 209.55 152.4 0) (effects (font (size 1.27 1.27)) hide))
  (property "MFG" "Analog Devices" (at 209.55 152.4 0) (effects (font (size 1.27 1.27)) hide))
  (property "MFG P/N" "ADM3490ARZ" (at 209.55 152.4 0) (effects (font (size 1.27 1.27)) hide)) (pin "1") (pin "2") (pin "3") (pin "4") (pin "5") (pin "6") (pin "7") (pin "8"))

 (symbol (lib_id "power:+3V0") (at 130.81 78.74 0) (unit 1) (in_bom yes) (on_board yes) (dnp no)
  (property "Reference" "#PWR039" (at 130.81 82.55 0) (effects (font (size 1.27 1.27)) hide))
  (property "Value" "+3V0" (at 130.81 74.93 0) (effects (font (size 1.27 1.27))))
  (property "Footprint" "" (at 130.81 78.74 0) (effects (font (size 1.27 1.27)) hide))
  (property "Datasheet" "" (at 130.81 78.74 0) (effects (font (size 1.27 1.27)) hide)) (pin "1"))

 (symbol (lib_id "power:GND") (at 204.47 106.68 0) (unit 1) (in_bom yes) (on_board yes) (dnp no)
  (property "Reference" "#PWR052" (at 204.47 113.03 0) (effects (font (size 1.27 1.27)) hide))
  (property "Value" "GND" (at 204.47 110.49 0) (effects (font (size 1.27 1.27))))
  (property "Footprint" "" (at 204.47 106.68 0) (effects (font (size 1.27 1.27)) hide))
  (property "Datasheet" "" (at 204.47 106.68 0) (effects (font (size 1.27 1.27)) hide)) (pin "1"))

 (symbol (lib_id "Device:C") (at 130.81 82.55 0) (unit 1) (in_bom yes) (on_board yes) (dnp no)
  (property "Reference" "C17" (at 127 82.55 0) (effects (font (size 1.27 1.27)) (justify right)))
  (property "Value" "0.1uF-10%-50V-0603" (at 128.27 85.09 0) (effects (font (size 1.27 1.27)) (justify right)))
  (property "Footprint" "Capacitor_SMD:C_0603_1608Metric" (at 131.7752 86.36 0) (effects (font (size 1.27 1.27)) hide))
  (property "Datasheet" "~" (at 130.81 82.55 0) (effects (font (size 1.27 1.27)) hide))
  (property "MFG" "Samsung Electro-Mechanics" (at 130.81 82.55 0) (effects (font (size 1.27 1.27)) hide))
  (property "MFG P/N" "CL10B104KB8NNNC" (at 130.81 82.55 0) (effects (font (size 1.27 1.27)) hide)) (pin "1") (pin "2"))

 (symbol (lib_id "power:+3V3") (at 198.12 133.35 90) (unit 1) (in_bom yes) (on_board yes) (dnp no) (fields_autoplaced)
  (property "Reference" "#PWR050" (at 201.93 133.35 0) (effects (font (size 1.27 1.27)) hide))
  (property "Value" "+3V3" (at 194.31 133.3499 90) (effects (font (size 1.27 1.27)) (justify left)))
  (property "Footprint" "" (at 198.12 133.35 0) (effects (font (size 1.27 1.27)) hide))
  (property "Datasheet" "" (at 198.12 133.35 0) (effects (font (size 1.27 1.27)) hide)) (pin "1"))

 (symbol (lib_id "Device:C") (at 116.84 139.7 0) (unit 1) (in_bom yes) (on_board yes) (dnp no)
  (property "Reference" "C39" (at 113.03 139.7 0) (effects (font (size 1.27 1.27)) (justify right)))
  (property "Value" "0.1uF-10%-50V-0603" (at 114.3 142.24 0) (effects (font (size 1.27 1.27)) (justify right)))
  (property "Footprint" "Capacitor_SMD:C_0603_1608Metric" (at 117.8052 143.51 0) (effects (font (size 1.27 1.27)) hide))
  (property "Datasheet" "~" (at 116.84 139.7 0) (effects (font (size 1.27 1.27)) hide))
  (property "MFG" "Samsung Electro-Mechanics" (at 116.84 139.7 0) (effects (font (size 1.27 1.27)) hide))
  (property "MFG P/N" "CL10B104KB8NNNC" (at 116.84 139.7 0) (effects (font (size 1.27 1.27)) hide)) (pin "1") (pin "2"))

 (symbol (lib_id "Logic_LevelTranslator:SN74AUP1T34DCK") (at 144.78 92.71 0) (mirror y) (unit 1) (in_bom yes) (on_board yes) (dnp no)
  (property "Reference" "U1" (at 151.13 86.36 0) (effects (font (size 1.27 1.27))))
  (property "Value" "NLSV1T34DFT2G" (at 147.32 99.06 0) (effects (font (size 1.27 1.27)) (justify right)))
  (property "Footprint" "Package_TO_SOT_SMD:SOT-353_SC-70-5" (at 144.78 110.49 0) (effects (font (size 1.27 1.27)) hide))
  (property "Datasheet" "https://www.onsemi.com/pdf/datasheet/nlsv1t34-d.pdf" (at 144.78 107.95 0) (effects (font (size 1.27 1.27)) hide))
  (property "MFG" "onsemi" (at 144.78 92.71 0) (effects (font (size 1.27 1.27)) hide))
  (property "MFG P/N" "NLSV1T34DFT2G" (at 144.78 92.71 0) (effects (font (size 1.27 1.27)) hide)) (pin "1") (pin "2") (pin "3") (pin "4") (pin "5"))

 (symbol (lib_id "power:GND") (at 116.84 143.51 0) (unit 1) (in_bom yes) (on_board yes) (dnp no)
  (property "Reference" "#PWR044" (at 116.84 149.86 0) (effects (font (size 1.27 1.27)) hide))
  (property "Value" "GND" (at 116.84 147.32 0) (effects (font (size 1.27 1.27))))
  (property "Footprint" "" (at 116.84 143.51 0) (effects (font (size 1.27 1.27)) hide))
  (property "Datasheet" "" (at 116.84 143.51 0) (effects (font (size 1.27 1.27)) hide)) (pin "1"))

 (symbol (lib_id "power:+3V3") (at 198.12 97.79 90) (unit 1) (in_bom yes) (on_board yes) (dnp no) (fields_autoplaced)
  (property "Reference" "#PWR049" (at 201.93 97.79 0) (effects (font (size 1.27 1.27)) hide))
  (property "Value" "+3V3" (at 194.31 97.7899 90) (effects (font (size 1.27 1.27)) (justify left)))
  (property "Footprint" "" (at 198.12 97.79 0) (effects (font (size 1.27 1.27)) hide))
  (property "Datasheet" "" (at 198.12 97.79 0) (effects (font (size 1.27 1.27)) hide)) (pin "1"))

 (symbol (lib_id "power:+3V3") (at 198.12 167.64 90) (unit 1) (in_bom yes) (on_board yes) (dnp no) (fields_autoplaced)
  (property "Reference" "#PWR051" (at 201.93 167.64 0) (effects (font (size 1.27 1.27)) hide))
  (property "Value" "+3V3" (at 194.31 167.6399 90) (effects (font (size 1.27 1.27)) (justify left)))
  (property "Footprint" "" (at 198.12 167.64 0) (effects (font (size 1.27 1.27)) hide))
  (property "Datasheet" "" (at 198.12 167.64 0) (effects (font (size 1.27 1.27)) hide)) (pin "1"))

 (symbol (lib_id "power:+3V0") (at 116.84 135.89 0) (unit 1) (in_bom yes) (on_board yes) (dnp no)
  (property "Reference" "#PWR042" (at 116.84 139.7 0) (effects (font (size 1.27 1.27)) hide))
  (property "Value" "+3V0" (at 116.84 132.08 0) (effects (font (size 1.27 1.27))))
  (property "Footprint" "" (at 116.84 135.89 0) (effects (font (size 1.27 1.27)) hide))
  (property "Datasheet" "" (at 116.84 135.89 0) (effects (font (size 1.27 1.27)) hide)) (pin "1"))

 (symbol (lib_id "power:GND") (at 130.81 86.36 0) (unit 1) (in_bom yes) (on_board yes) (dnp no)
  (property "Reference" "#PWR040" (at 130.81 92.71 0) (effects (font (size 1.27 1.27)) hide))
  (property "Value" "GND" (at 130.81 90.17 0) (effects (font (size 1.27 1.27))))
  (property "Footprint" "" (at 130.81 86.36 0) (effects (font (size 1.27 1.27)) hide))
  (property "Datasheet" "" (at 130.81 86.36 0) (effects (font (size 1.27 1.27)) hide)) (pin "1")))
